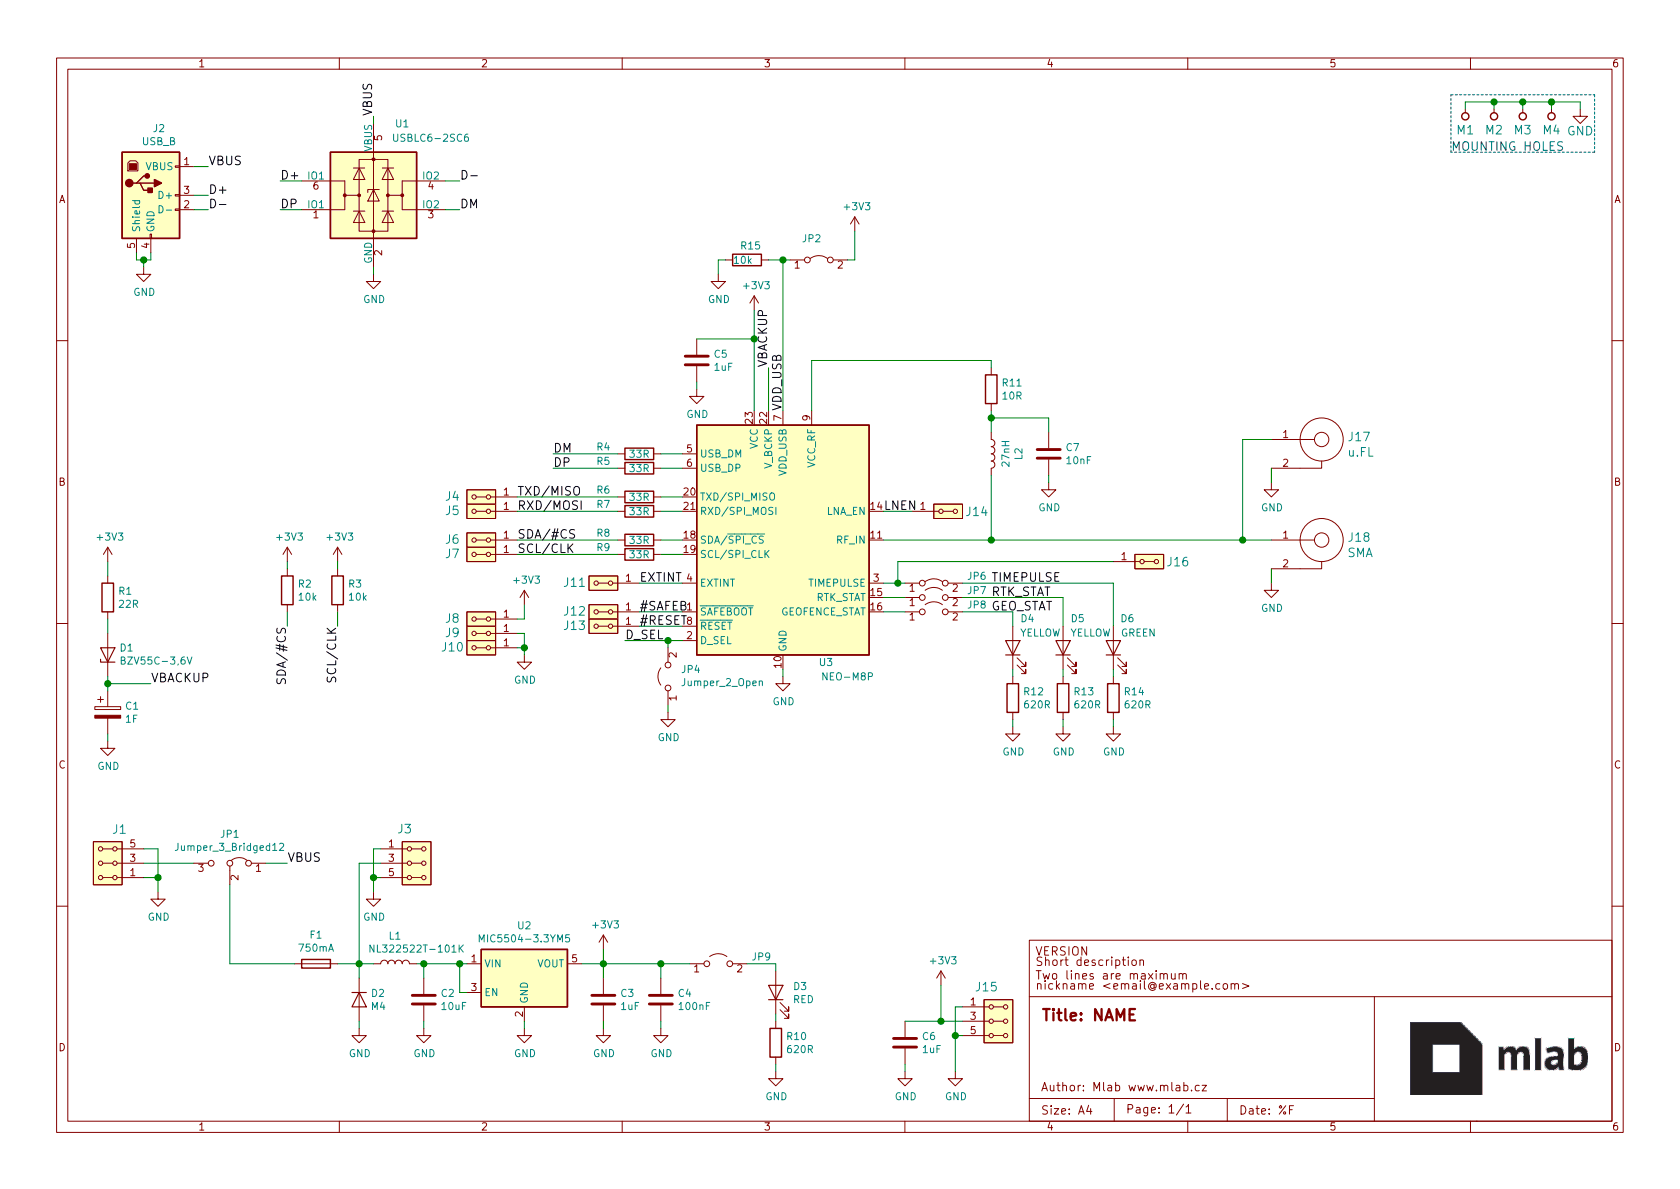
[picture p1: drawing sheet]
EESchema Schematic File Version 5
EELAYER 30 0
EELAYER END
$Descr A4 11693 8268
encoding utf-8
Sheet 1 1
Title "NAME"
Date "%F"
Rev "REV"
Comp "Mlab www.mlab.cz"
Comment1 "VERSION"
Comment2 "Short description \\nTwo lines are maximum"
Comment3 "nickname <email@example.com>"
Comment4 "BSD"
Comment5 ""
Comment6 ""
Comment7 ""
Comment8 ""
Comment9 ""
$EndDescr
$Comp
L MLAB_MECHANICAL:HOLE M1
U 1 1
P 10200 800
F 0 "M1" V 10100 800 60  0000 C CNN
F 1 "HOLE" H 10200 700 60  0001 C CNN
F 2 "Mlab_Mechanical:MountingHole_3mm" H 10200 800 60  0001 C CNN
F 3 "" H 10200 800 60  0000 C CNN
	1    10200 800 
	0    -1   -1   0   
$EndComp
$Comp
L MLAB_MECHANICAL:HOLE M2
U 1 1
P 10400 800
F 0 "M2" V 10300 800 60  0000 C CNN
F 1 "HOLE" H 10400 700 60  0001 C CNN
F 2 "Mlab_Mechanical:MountingHole_3mm" H 10400 800 60  0001 C CNN
F 3 "" H 10400 800 60  0000 C CNN
	1    10400 800 
	0    -1   -1   0   
$EndComp
$Comp
L MLAB_MECHANICAL:HOLE M3
U 1 1
P 10600 800
F 0 "M3" V 10500 800 60  0000 C CNN
F 1 "HOLE" H 10600 700 60  0001 C CNN
F 2 "Mlab_Mechanical:MountingHole_3mm" H 10600 800 60  0001 C CNN
F 3 "" H 10600 800 60  0000 C CNN
	1    10600 800 
	0    -1   -1   0   
$EndComp
$Comp
L MLAB_MECHANICAL:HOLE M4
U 1 1
P 10800 800
F 0 "M4" V 10700 800 60  0000 C CNN
F 1 "HOLE" H 10800 700 60  0001 C CNN
F 2 "Mlab_Mechanical:MountingHole_3mm" H 10800 800 60  0001 C CNN
F 3 "" H 10800 800 60  0000 C CNN
	1    10800 800 
	0    -1   -1   0   
$EndComp
$Comp
L power:GND #PWR03
U 1 1
P 11000 750
F 0 "#PWR03" H 11000 500 60  0001 C CNN
F 1 "GND" H 11000 600 60  0000 C CNN
F 2 "" H 11000 750 60  0000 C CNN
F 3 "" H 11000 750 60  0000 C CNN
	1    11000 750 
	1    0    0    -1  
$EndComp
Wire Wire Line
	11000 750  11000 700 
Wire Wire Line
	11000 700  10800 700 
Wire Wire Line
	10200 700  10200 750 
Wire Wire Line
	10400 750  10400 700 
Connection ~ 10400 700 
Wire Wire Line
	10600 750  10600 700 
Connection ~ 10600 700 
Wire Wire Line
	10800 750  10800 700 
Connection ~ 10800 700 
Wire Notes Line
	10100 650  11100 650 
Wire Notes Line
	11100 650  11100 1050
Wire Notes Line
	11100 1050 10100 1050
Wire Notes Line
	10100 1050 10100 650 
Text Notes 10100 1050 0    60   ~ 0
MOUNTING HOLES
Wire Wire Line
	10400 700  10200 700 
Wire Wire Line
	10600 700  10400 700 
Wire Wire Line
	10800 700  10600 700 
$Comp
L RF_GPS:NEO-M8P U3
U 1 1
P 5450 3750
F 0 "U3" H 5750 2900 50  0000 C CNN
F 1 "NEO-M8P" H 5900 2800 50  0000 C CNN
F 2 "RF_GPS:ublox_NEO" H 5850 2900 50  0001 C CNN
F 3 "https://www.u-blox.com/sites/default/files/NEO-M8P_DataSheet_%28UBX-15016656%29.pdf" H 5450 3750 50  0001 C CNN
	1    5450 3750
	1    0    0    -1  
$EndComp
$Comp
L Power_Protection:USBLC6-2SC6 U1
U 1 1
P 2600 1350
F 0 "U1" H 2800 1850 50  0000 C CNN
F 1 "USBLC6-2SC6" H 3000 1750 50  0000 C CNN
F 2 "Package_TO_SOT_SMD:SOT-23-6" H 1850 1750 50  0001 C CNN
F 3 "http://www2.st.com/resource/en/datasheet/CD00050750.pdf" H 2800 1700 50  0001 C CNN
F 4 "5e82e0691287502a334a778c" H 2600 1939 50  0001 C CNN "UST_ID"
	1    2600 1350
	1    0    0    -1  
$EndComp
$Comp
L Regulator_Linear:MIC5504-3.3YM5 U2
U 1 1
P 3650 6800
F 0 "U2" H 3650 7167 50  0000 C CNN
F 1 "MIC5504-3.3YM5" H 3650 7076 50  0000 C CNN
F 2 "Package_TO_SOT_SMD:SOT-23-5" H 3650 6400 50  0001 C CNN
F 3 "http://ww1.microchip.com/downloads/en/DeviceDoc/MIC550X.pdf" H 3400 7050 50  0001 C CNN
F 4 "5c7255e81287500b4e112ea2" H 3650 7075 50  0001 C CNN "UST_ID"
	1    3650 6800
	1    0    0    -1  
$EndComp
$Comp
L Connector:USB_B J2
U 1 1
P 1050 1350
F 0 "J2" H 1107 1817 50  0000 C CNN
F 1 "USB_B" H 1107 1726 50  0000 C CNN
F 2 "Connector_USB:USB_B_OST_USB-B1HSxx_Horizontal" H 1200 1300 50  0001 C CNN
F 3 " ~" H 1200 1300 50  0001 C CNN
	1    1050 1350
	1    0    0    -1  
$EndComp
$Comp
L power:GND #PWR0101
U 1 1
P 1000 1850
F 0 "#PWR0101" H 1000 1600 50  0001 C CNN
F 1 "GND" H 1005 1677 50  0000 C CNN
F 2 "" H 1000 1850 50  0001 C CNN
F 3 "" H 1000 1850 50  0001 C CNN
	1    1000 1850
	1    0    0    -1  
$EndComp
Wire Wire Line
	950  1750 950  1800
Wire Wire Line
	950  1800 1000 1800
Wire Wire Line
	1050 1800 1050 1750
Wire Wire Line
	1000 1800 1000 1850
Connection ~ 1000 1800
Wire Wire Line
	1000 1800 1050 1800
Wire Wire Line
	1350 1150 1450 1150
Text Label 1450 1150 0    60   ~ 0
VBUS
Wire Wire Line
	1350 1350 1450 1350
Wire Wire Line
	1350 1450 1450 1450
Text Label 1450 1350 0    60   ~ 0
D+
Text Label 1450 1450 0    60   ~ 0
D-
Text Label 1950 1250 0    60   ~ 0
D+
Text Label 3200 1250 0    60   ~ 0
D-
Wire Wire Line
	3100 1250 3200 1250
Wire Wire Line
	1950 1250 2100 1250
Wire Wire Line
	3100 1450 3200 1450
Text Label 1950 1450 0    60   ~ 0
DP
Text Label 3200 1450 0    60   ~ 0
DM
Wire Wire Line
	1950 1450 2100 1450
$Comp
L MLAB_HEADER:HEADER_2x03_PARALLEL J1
U 1 1
P 750 6000
F 0 "J1" H 667 5769 60  0000 C CNN
F 1 "HEADER_2x03_PARALLEL" H 878 5952 60  0001 L CNN
F 2 "Mlab_Pin_Headers:Straight_2x03" H 750 6100 60  0001 C CNN
F 3 "" H 750 6100 60  0000 C CNN
	1    750  6000
	-1   0    0    1   
$EndComp
$Comp
L Device:Fuse F1
U 1 1
P 2200 6700
F 0 "F1" V 2397 6700 50  0000 C CNN
F 1 "750mA" V 2306 6700 50  0000 C CNN
F 2 "Mlab_F:1812" V 2130 6700 50  0001 C CNN
F 3 "~" H 2200 6700 50  0001 C CNN
	1    2200 6700
	0    -1   -1   0   
$EndComp
$Comp
L Device:D D2
U 1 1
P 2500 6950
F 0 "D2" V 2454 7029 50  0000 L CNN
F 1 "M4" V 2545 7029 50  0000 L CNN
F 2 "Diode_SMD:D_SMA" H 2500 6950 50  0001 C CNN
F 3 "~" H 2500 6950 50  0001 C CNN
	1    2500 6950
	0    1    1    0   
$EndComp
Text Label 2000 6000 0    60   ~ 0
VBUS
Wire Wire Line
	1000 6000 1350 6000
$Comp
L power:GND #PWR0102
U 1 1
P 1100 6200
F 0 "#PWR0102" H 1100 5950 50  0001 C CNN
F 1 "GND" H 1105 6027 50  0000 C CNN
F 2 "" H 1100 6200 50  0001 C CNN
F 3 "" H 1100 6200 50  0001 C CNN
	1    1100 6200
	1    0    0    -1  
$EndComp
Wire Wire Line
	1000 5900 1100 5900
Wire Wire Line
	1100 5900 1100 6100
Wire Wire Line
	1000 6100 1100 6100
Connection ~ 1100 6100
Wire Wire Line
	1100 6100 1100 6200
$Comp
L Device:L L1
U 1 1
P 2750 6700
F 0 "L1" V 2940 6700 50  0000 C CNN
F 1 "NL322522T-101K" V 2850 6550 50  0000 C CNN
F 2 "Inductor_SMD:L_1210_3225Metric" H 2750 6700 50  0001 C CNN
F 3 "~" H 2750 6700 50  0001 C CNN
	1    2750 6700
	0    -1   -1   0   
$EndComp
$Comp
L MLAB_HEADER:HEADER_2x03_PARALLEL J3
U 1 1
P 2900 6000
F 0 "J3" H 2817 6241 60  0000 C CNN
F 1 "HEADER_2x03_PARALLEL" H 3028 5952 60  0001 L CNN
F 2 "Mlab_Pin_Headers:Straight_2x03" H 2900 6100 60  0001 C CNN
F 3 "" H 2900 6100 60  0000 C CNN
	1    2900 6000
	1    0    0    -1  
$EndComp
$Comp
L power:GND #PWR0103
U 1 1
P 2600 6200
F 0 "#PWR0103" H 2600 5950 50  0001 C CNN
F 1 "GND" H 2605 6027 50  0000 C CNN
F 2 "" H 2600 6200 50  0001 C CNN
F 3 "" H 2600 6200 50  0001 C CNN
	1    2600 6200
	1    0    0    -1  
$EndComp
Wire Wire Line
	2650 5900 2600 5900
Wire Wire Line
	2600 5900 2600 6100
Wire Wire Line
	2650 6100 2600 6100
Connection ~ 2600 6100
Wire Wire Line
	2600 6100 2600 6200
Wire Wire Line
	1600 6700 2050 6700
Wire Wire Line
	2600 6700 2500 6700
Wire Wire Line
	2650 6000 2500 6000
Wire Wire Line
	2500 6000 2500 6700
Connection ~ 2500 6700
Wire Wire Line
	2500 6700 2350 6700
Wire Wire Line
	2500 6700 2500 6800
$Comp
L power:GND #PWR0104
U 1 1
P 2500 7150
F 0 "#PWR0104" H 2500 6900 50  0001 C CNN
F 1 "GND" H 2505 6977 50  0000 C CNN
F 2 "" H 2500 7150 50  0001 C CNN
F 3 "" H 2500 7150 50  0001 C CNN
	1    2500 7150
	1    0    0    -1  
$EndComp
Wire Wire Line
	2500 7100 2500 7150
$Comp
L Device:C C2
U 1 1
P 2950 6950
F 0 "C2" H 3065 6996 50  0000 L CNN
F 1 "10uF" H 3065 6905 50  0000 L CNN
F 2 "Mlab_R:SMD-0805" H 2988 6800 50  0001 C CNN
F 3 "~" H 2950 6950 50  0001 C CNN
	1    2950 6950
	1    0    0    -1  
$EndComp
$Comp
L Device:C C3
U 1 1
P 4200 6950
F 0 "C3" H 4315 6996 50  0000 L CNN
F 1 "1uF" H 4315 6905 50  0000 L CNN
F 2 "Mlab_R:SMD-0805" H 4238 6800 50  0001 C CNN
F 3 "~" H 4200 6950 50  0001 C CNN
	1    4200 6950
	1    0    0    -1  
$EndComp
$Comp
L power:GND #PWR0105
U 1 1
P 2950 7150
F 0 "#PWR0105" H 2950 6900 50  0001 C CNN
F 1 "GND" H 2955 6977 50  0000 C CNN
F 2 "" H 2950 7150 50  0001 C CNN
F 3 "" H 2950 7150 50  0001 C CNN
	1    2950 7150
	1    0    0    -1  
$EndComp
$Comp
L power:GND #PWR0106
U 1 1
P 4200 7150
F 0 "#PWR0106" H 4200 6900 50  0001 C CNN
F 1 "GND" H 4205 6977 50  0000 C CNN
F 2 "" H 4200 7150 50  0001 C CNN
F 3 "" H 4200 7150 50  0001 C CNN
	1    4200 7150
	1    0    0    -1  
$EndComp
Wire Wire Line
	2950 7100 2950 7150
Wire Wire Line
	4200 7100 4200 7150
Wire Wire Line
	2900 6700 2950 6700
Wire Wire Line
	3250 6900 3200 6900
Wire Wire Line
	3200 6900 3200 6700
Connection ~ 3200 6700
Wire Wire Line
	3200 6700 3250 6700
Wire Wire Line
	2950 6800 2950 6700
Connection ~ 2950 6700
Wire Wire Line
	2950 6700 3200 6700
Wire Wire Line
	4050 6700 4200 6700
Wire Wire Line
	4200 6700 4200 6800
$Comp
L power:+3V3 #PWR0107
U 1 1
P 4200 6600
F 0 "#PWR0107" H 4200 6450 50  0001 C CNN
F 1 "+3V3" H 4215 6773 50  0000 C CNN
F 2 "" H 4200 6600 50  0001 C CNN
F 3 "" H 4200 6600 50  0001 C CNN
	1    4200 6600
	1    0    0    -1  
$EndComp
Wire Wire Line
	4200 6600 4200 6700
Connection ~ 4200 6700
$Comp
L Device:LED D3
U 1 1
P 5400 6900
F 0 "D3" V 5439 6782 50  0000 R CNN
F 1 "RED" V 5348 6782 50  0000 R CNN
F 2 "Mlab_D:LED_1206" H 5400 6900 50  0001 C CNN
F 3 "~" H 5400 6900 50  0001 C CNN
	1    5400 6900
	0    -1   -1   0   
$EndComp
$Comp
L Device:R R10
U 1 1
P 5400 7250
F 0 "R10" H 5470 7296 50  0000 L CNN
F 1 "620R" H 5470 7205 50  0000 L CNN
F 2 "Mlab_R:SMD-0805" V 5330 7250 50  0001 C CNN
F 3 "~" H 5400 7250 50  0001 C CNN
	1    5400 7250
	1    0    0    -1  
$EndComp
$Comp
L power:GND #PWR0108
U 1 1
P 5400 7450
F 0 "#PWR0108" H 5400 7200 50  0001 C CNN
F 1 "GND" H 5405 7277 50  0000 C CNN
F 2 "" H 5400 7450 50  0001 C CNN
F 3 "" H 5400 7450 50  0001 C CNN
	1    5400 7450
	1    0    0    -1  
$EndComp
Wire Wire Line
	5400 7400 5400 7450
Wire Wire Line
	5400 7050 5400 7100
Wire Wire Line
	5400 6700 5400 6750
Wire Wire Line
	5350 2850 5350 2550
Text Label 5350 2550 1    60   ~ 0
VBACKUP
$Comp
L Device:R R1
U 1 1
P 750 4150
F 0 "R1" H 820 4196 50  0000 L CNN
F 1 "22R" H 820 4105 50  0000 L CNN
F 2 "Mlab_R:SMD-0805" V 680 4150 50  0001 C CNN
F 3 "~" H 750 4150 50  0001 C CNN
	1    750  4150
	1    0    0    -1  
$EndComp
$Comp
L Device:D_Zener D1
U 1 1
P 750 4550
F 0 "D1" V 796 4471 50  0000 R CNN
F 1 "BZV55C-3,6V" V 705 4471 50  0000 R CNN
F 2 "Diode_SMD:D_MiniMELF" H 750 4550 50  0001 C CNN
F 3 "~" H 750 4550 50  0001 C CNN
	1    750  4550
	0    -1   -1   0   
$EndComp
$Comp
L Device:CP C1
U 1 1
P 750 4950
F 0 "C1" H 868 4996 50  0000 L CNN
F 1 "1F" H 868 4905 50  0000 L CNN
F 2 "Capacitor_THT:CP_Radial_D8.0mm_P3.50mm" H 788 4800 50  0001 C CNN
F 3 "~" H 750 4950 50  0001 C CNN
	1    750  4950
	1    0    0    -1  
$EndComp
Text Label 1050 4750 0    60   ~ 0
VBACKUP
$Comp
L power:+3V3 #PWR0109
U 1 1
P 6550 6850
F 0 "#PWR0109" H 6550 6700 50  0001 C CNN
F 1 "+3V3" H 6565 7023 50  0000 C CNN
F 2 "" H 6550 6850 50  0001 C CNN
F 3 "" H 6550 6850 50  0001 C CNN
	1    6550 6850
	1    0    0    -1  
$EndComp
Wire Wire Line
	750  3900 750  4000
Wire Wire Line
	750  4300 750  4400
Wire Wire Line
	750  4700 750  4750
$Comp
L power:GND #PWR0110
U 1 1
P 750 5150
F 0 "#PWR0110" H 750 4900 50  0001 C CNN
F 1 "GND" H 755 4977 50  0000 C CNN
F 2 "" H 750 5150 50  0001 C CNN
F 3 "" H 750 5150 50  0001 C CNN
	1    750  5150
	1    0    0    -1  
$EndComp
Wire Wire Line
	750  5100 750  5150
Wire Wire Line
	750  4750 1050 4750
Connection ~ 750  4750
Wire Wire Line
	750  4750 750  4800
$Comp
L power:GND #PWR0111
U 1 1
P 6650 7450
F 0 "#PWR0111" H 6650 7200 50  0001 C CNN
F 1 "GND" H 6655 7277 50  0000 C CNN
F 2 "" H 6650 7450 50  0001 C CNN
F 3 "" H 6650 7450 50  0001 C CNN
	1    6650 7450
	1    0    0    -1  
$EndComp
$Comp
L MLAB_HEADER:HEADER_2x03_PARALLEL J15
U 1 1
P 6950 7100
F 0 "J15" H 6867 7341 60  0000 C CNN
F 1 "HEADER_2x03_PARALLEL" H 7078 7052 60  0001 L CNN
F 2 "Mlab_Pin_Headers:Straight_2x03" H 6950 7200 60  0001 C CNN
F 3 "" H 6950 7200 60  0000 C CNN
	1    6950 7100
	1    0    0    -1  
$EndComp
Connection ~ 6650 7200
Wire Wire Line
	6700 7000 6650 7000
Wire Wire Line
	6650 7000 6650 7200
Wire Wire Line
	6700 7100 6550 7100
Wire Wire Line
	6700 7200 6650 7200
Wire Wire Line
	6550 6850 6550 7100
$Comp
L power:GND #PWR0112
U 1 1
P 6300 7450
F 0 "#PWR0112" H 6300 7200 50  0001 C CNN
F 1 "GND" H 6305 7277 50  0000 C CNN
F 2 "" H 6300 7450 50  0001 C CNN
F 3 "" H 6300 7450 50  0001 C CNN
	1    6300 7450
	1    0    0    -1  
$EndComp
$Comp
L Device:C C6
U 1 1
P 6300 7250
F 0 "C6" H 6415 7296 50  0000 L CNN
F 1 "1uF" H 6415 7205 50  0000 L CNN
F 2 "Mlab_R:SMD-0805" H 6338 7100 50  0001 C CNN
F 3 "~" H 6300 7250 50  0001 C CNN
	1    6300 7250
	1    0    0    -1  
$EndComp
Wire Wire Line
	6300 7400 6300 7450
Wire Wire Line
	6300 7100 6550 7100
Connection ~ 6550 7100
Wire Wire Line
	6650 7200 6650 7450
$Comp
L Device:R R4
U 1 1
P 4450 3150
F 0 "R4" V 4400 2900 50  0000 C CNN
F 1 "33R" V 4450 3150 50  0000 C CNN
F 2 "Mlab_R:SMD-0805" V 4380 3150 50  0001 C CNN
F 3 "~" H 4450 3150 50  0001 C CNN
	1    4450 3150
	0    1    1    0   
$EndComp
Wire Wire Line
	4600 3150 4750 3150
$Comp
L Device:R R5
U 1 1
P 4450 3250
F 0 "R5" V 4400 3000 50  0000 C CNN
F 1 "33R" V 4450 3250 50  0000 C CNN
F 2 "Mlab_R:SMD-0805" V 4380 3250 50  0001 C CNN
F 3 "~" H 4450 3250 50  0001 C CNN
	1    4450 3250
	0    1    1    0   
$EndComp
$Comp
L Device:R R7
U 1 1
P 4450 3550
F 0 "R7" V 4400 3300 50  0000 C CNN
F 1 "33R" V 4450 3550 50  0000 C CNN
F 2 "Mlab_R:SMD-0805" V 4380 3550 50  0001 C CNN
F 3 "~" H 4450 3550 50  0001 C CNN
	1    4450 3550
	0    1    1    0   
$EndComp
$Comp
L Device:R R9
U 1 1
P 4450 3850
F 0 "R9" V 4400 3600 50  0000 C CNN
F 1 "33R" V 4450 3850 50  0000 C CNN
F 2 "Mlab_R:SMD-0805" V 4380 3850 50  0001 C CNN
F 3 "~" H 4450 3850 50  0001 C CNN
	1    4450 3850
	0    1    1    0   
$EndComp
Wire Wire Line
	4600 3250 4750 3250
Wire Wire Line
	4600 3450 4750 3450
Wire Wire Line
	4600 3550 4750 3550
Wire Wire Line
	4600 3750 4750 3750
Wire Wire Line
	4600 3850 4750 3850
$Comp
L Device:R R8
U 1 1
P 4450 3750
F 0 "R8" V 4400 3500 50  0000 C CNN
F 1 "33R" V 4450 3750 50  0000 C CNN
F 2 "Mlab_R:SMD-0805" V 4380 3750 50  0001 C CNN
F 3 "~" H 4450 3750 50  0001 C CNN
	1    4450 3750
	0    1    1    0   
$EndComp
$Comp
L Device:R R6
U 1 1
P 4450 3450
F 0 "R6" V 4400 3200 50  0000 C CNN
F 1 "33R" V 4450 3450 50  0000 C CNN
F 2 "Mlab_R:SMD-0805" V 4380 3450 50  0001 C CNN
F 3 "~" H 4450 3450 50  0001 C CNN
	1    4450 3450
	0    1    1    0   
$EndComp
$Comp
L MLAB_HEADER:HEADER_2x01_PARALLEL J12
U 1 1
P 4200 4250
F 0 "J12" H 4400 4250 60  0000 C CNN
F 1 "HEADER_2x01_PARALLEL" H 4117 4118 60  0001 C CNN
F 2 "Mlab_Pin_Headers:Straight_2x01" H 4200 4250 60  0001 C CNN
F 3 "" H 4200 4250 60  0000 C CNN
	1    4200 4250
	-1   0    0    1   
$EndComp
Wire Wire Line
	4450 4250 4750 4250
$Comp
L MLAB_HEADER:HEADER_2x01_PARALLEL J13
U 1 1
P 4200 4350
F 0 "J13" H 4400 4350 60  0000 C CNN
F 1 "HEADER_2x01_PARALLEL" H 4117 4218 60  0001 C CNN
F 2 "Mlab_Pin_Headers:Straight_2x01" H 4200 4350 60  0001 C CNN
F 3 "" H 4200 4350 60  0000 C CNN
	1    4200 4350
	-1   0    0    1   
$EndComp
Wire Wire Line
	4750 4350 4450 4350
Wire Wire Line
	4750 4450 4650 4450
Wire Wire Line
	4650 4450 4650 4500
$Comp
L power:GND #PWR0114
U 1 1
P 3650 7150
F 0 "#PWR0114" H 3650 6900 50  0001 C CNN
F 1 "GND" H 3655 6977 50  0000 C CNN
F 2 "" H 3650 7150 50  0001 C CNN
F 3 "" H 3650 7150 50  0001 C CNN
	1    3650 7150
	1    0    0    -1  
$EndComp
Wire Wire Line
	3650 7100 3650 7150
$Comp
L power:GND #PWR0115
U 1 1
P 5450 4700
F 0 "#PWR0115" H 5450 4450 50  0001 C CNN
F 1 "GND" H 5455 4527 50  0000 C CNN
F 2 "" H 5450 4700 50  0001 C CNN
F 3 "" H 5450 4700 50  0001 C CNN
	1    5450 4700
	1    0    0    -1  
$EndComp
Wire Wire Line
	5450 4650 5450 4700
$Comp
L Jumper:Jumper_3_Bridged12 JP1
U 1 1
P 1600 6000
F 0 "JP1" H 1600 6204 50  0000 C CNN
F 1 "Jumper_3_Bridged12" H 1600 6113 50  0000 C CNN
F 2 "Mlab_Pin_Headers:Straight_1x03" H 1600 6000 50  0001 C CNN
F 3 "~" H 1600 6000 50  0001 C CNN
	1    1600 6000
	-1   0    0    -1  
$EndComp
Wire Wire Line
	1850 6000 2000 6000
Wire Wire Line
	1600 6150 1600 6700
$Comp
L Jumper:Jumper_2_Open JP4
U 1 1
P 4650 4700
F 0 "JP4" V 4696 4612 50  0000 R CNN
F 1 "Jumper_2_Open" V 4605 4612 50  0000 R CNN
F 2 "Jumper:SolderJumper-2_P1.3mm_Open_RoundedPad1.0x1.5mm" H 4650 4700 50  0001 C CNN
F 3 "~" H 4650 4700 50  0001 C CNN
	1    4650 4700
	0    -1   -1   0   
$EndComp
Wire Wire Line
	4650 4900 4650 4950
$Comp
L Jumper:Jumper_2_Open JP7
U 1 1
P 6500 4150
F 0 "JP7" H 6800 4200 50  0000 C CNN
F 1 "Jumper_2_Open" H 6500 4294 50  0001 C CNN
F 2 "Mlab_Pin_Headers:Straight_1x02" H 6500 4150 50  0001 C CNN
F 3 "~" H 6500 4150 50  0001 C CNN
	1    6500 4150
	1    0    0    -1  
$EndComp
$Comp
L Jumper:Jumper_2_Bridged JP6
U 1 1
P 6500 4050
F 0 "JP6" H 6800 4100 50  0000 C CNN
F 1 "Jumper_2_Bridged" H 6500 4154 50  0001 C CNN
F 2 "Mlab_Pin_Headers:Straight_1x02" H 6500 4050 50  0001 C CNN
F 3 "~" H 6500 4050 50  0001 C CNN
	1    6500 4050
	1    0    0    -1  
$EndComp
$Comp
L Device:LED D4
U 1 1
P 7050 4500
F 0 "D4" V 7250 4450 50  0000 R CNN
F 1 "YELLOW" V 7150 4450 50  0000 R CNN
F 2 "Mlab_D:LED_1206" H 7050 4500 50  0001 C CNN
F 3 "~" H 7050 4500 50  0001 C CNN
	1    7050 4500
	0    -1   -1   0   
$EndComp
$Comp
L Device:R R12
U 1 1
P 7050 4850
F 0 "R12" H 7120 4896 50  0000 L CNN
F 1 "620R" H 7120 4805 50  0000 L CNN
F 2 "Mlab_R:SMD-0805" V 6980 4850 50  0001 C CNN
F 3 "~" H 7050 4850 50  0001 C CNN
	1    7050 4850
	1    0    0    -1  
$EndComp
$Comp
L Device:R R13
U 1 1
P 7400 4850
F 0 "R13" H 7470 4896 50  0000 L CNN
F 1 "620R" H 7470 4805 50  0000 L CNN
F 2 "Mlab_R:SMD-0805" V 7330 4850 50  0001 C CNN
F 3 "~" H 7400 4850 50  0001 C CNN
	1    7400 4850
	1    0    0    -1  
$EndComp
$Comp
L Device:R R14
U 1 1
P 7750 4850
F 0 "R14" H 7820 4896 50  0000 L CNN
F 1 "620R" H 7820 4805 50  0000 L CNN
F 2 "Mlab_R:SMD-0805" V 7680 4850 50  0001 C CNN
F 3 "~" H 7750 4850 50  0001 C CNN
	1    7750 4850
	1    0    0    -1  
$EndComp
$Comp
L Device:LED D5
U 1 1
P 7400 4500
F 0 "D5" V 7600 4450 50  0000 R CNN
F 1 "YELLOW" V 7500 4450 50  0000 R CNN
F 2 "Mlab_D:LED_1206" H 7400 4500 50  0001 C CNN
F 3 "~" H 7400 4500 50  0001 C CNN
	1    7400 4500
	0    -1   -1   0   
$EndComp
$Comp
L Device:LED D6
U 1 1
P 7750 4500
F 0 "D6" V 7950 4350 50  0000 L CNN
F 1 "GREEN" V 7850 4200 50  0000 L CNN
F 2 "Mlab_D:LED_1206" H 7750 4500 50  0001 C CNN
F 3 "~" H 7750 4500 50  0001 C CNN
	1    7750 4500
	0    -1   -1   0   
$EndComp
Wire Wire Line
	7750 4050 7750 4350
Wire Wire Line
	6700 4150 7400 4150
Wire Wire Line
	7400 4150 7400 4350
Wire Wire Line
	6700 4250 7050 4250
Wire Wire Line
	7050 4250 7050 4350
Wire Wire Line
	6150 4050 6250 4050
Wire Wire Line
	6150 4150 6300 4150
Wire Wire Line
	6150 4250 6300 4250
Wire Wire Line
	7750 4650 7750 4700
Wire Wire Line
	7400 4650 7400 4700
Wire Wire Line
	7050 4650 7050 4700
$Comp
L power:GND #PWR0116
U 1 1
P 7050 5050
F 0 "#PWR0116" H 7050 4800 50  0001 C CNN
F 1 "GND" H 7055 4877 50  0000 C CNN
F 2 "" H 7050 5050 50  0001 C CNN
F 3 "" H 7050 5050 50  0001 C CNN
	1    7050 5050
	1    0    0    -1  
$EndComp
$Comp
L power:GND #PWR0117
U 1 1
P 7400 5050
F 0 "#PWR0117" H 7400 4800 50  0001 C CNN
F 1 "GND" H 7405 4877 50  0000 C CNN
F 2 "" H 7400 5050 50  0001 C CNN
F 3 "" H 7400 5050 50  0001 C CNN
	1    7400 5050
	1    0    0    -1  
$EndComp
$Comp
L power:GND #PWR0118
U 1 1
P 7750 5050
F 0 "#PWR0118" H 7750 4800 50  0001 C CNN
F 1 "GND" H 7755 4877 50  0000 C CNN
F 2 "" H 7750 5050 50  0001 C CNN
F 3 "" H 7750 5050 50  0001 C CNN
	1    7750 5050
	1    0    0    -1  
$EndComp
Wire Wire Line
	7050 5000 7050 5050
Wire Wire Line
	7400 5000 7400 5050
Wire Wire Line
	7750 5000 7750 5050
Text Label 6900 4050 0    60   ~ 0
TIMEPULSE
Text Label 6900 4150 0    60   ~ 0
RTK_STAT
Text Label 6900 4250 0    60   ~ 0
GEO_STAT
$Comp
L MLAB_HEADER:HEADER_2x01_PARALLEL J7
U 1 1
P 3350 3850
F 0 "J7" H 3550 3850 60  0000 C CNN
F 1 "HEADER_2x01_PARALLEL" H 3267 3718 60  0001 C CNN
F 2 "Mlab_Pin_Headers:Straight_2x01" H 3350 3850 60  0001 C CNN
F 3 "" H 3350 3850 60  0000 C CNN
	1    3350 3850
	-1   0    0    1   
$EndComp
$Comp
L MLAB_HEADER:HEADER_2x01_PARALLEL J6
U 1 1
P 3350 3750
F 0 "J6" H 3550 3750 60  0000 C CNN
F 1 "HEADER_2x01_PARALLEL" H 3267 3618 60  0001 C CNN
F 2 "Mlab_Pin_Headers:Straight_2x01" H 3350 3750 60  0001 C CNN
F 3 "" H 3350 3750 60  0000 C CNN
	1    3350 3750
	-1   0    0    1   
$EndComp
$Comp
L MLAB_HEADER:HEADER_2x01_PARALLEL J5
U 1 1
P 3350 3550
F 0 "J5" H 3550 3550 60  0000 C CNN
F 1 "HEADER_2x01_PARALLEL" H 3267 3418 60  0001 C CNN
F 2 "Mlab_Pin_Headers:Straight_2x01" H 3350 3550 60  0001 C CNN
F 3 "" H 3350 3550 60  0000 C CNN
	1    3350 3550
	-1   0    0    1   
$EndComp
$Comp
L MLAB_HEADER:HEADER_2x01_PARALLEL J4
U 1 1
P 3350 3450
F 0 "J4" H 3550 3450 60  0000 C CNN
F 1 "HEADER_2x01_PARALLEL" H 3267 3318 60  0001 C CNN
F 2 "Mlab_Pin_Headers:Straight_2x01" H 3350 3450 60  0001 C CNN
F 3 "" H 3350 3450 60  0000 C CNN
	1    3350 3450
	-1   0    0    1   
$EndComp
Wire Wire Line
	4300 3150 3850 3150
Wire Wire Line
	4300 3250 3850 3250
Text Label 3850 3250 0    60   ~ 0
DP
Text Label 3850 3150 0    60   ~ 0
DM
Text Label 3600 3450 0    60   ~ 0
TXD{slash}MISO
Text Label 3600 3550 0    60   ~ 0
RXD{slash}MOSI
Text Label 3600 3850 0    60   ~ 0
SCL{slash}CLK
Wire Wire Line
	3600 3450 4300 3450
Wire Wire Line
	3600 3550 4300 3550
Wire Wire Line
	3600 3750 4300 3750
Wire Wire Line
	3600 3850 4300 3850
$Comp
L power:+3V3 #PWR0119
U 1 1
P 5250 2150
F 0 "#PWR0119" H 5250 2000 50  0001 C CNN
F 1 "+3V3" H 5265 2323 50  0000 C CNN
F 2 "" H 5250 2150 50  0001 C CNN
F 3 "" H 5250 2150 50  0001 C CNN
	1    5250 2150
	1    0    0    -1  
$EndComp
$Comp
L Device:C C5
U 1 1
P 4850 2500
F 0 "C5" H 4965 2546 50  0000 L CNN
F 1 "1uF" H 4965 2455 50  0000 L CNN
F 2 "Mlab_R:SMD-0805" H 4888 2350 50  0001 C CNN
F 3 "~" H 4850 2500 50  0001 C CNN
	1    4850 2500
	1    0    0    -1  
$EndComp
$Comp
L Device:C C4
U 1 1
P 4600 6950
F 0 "C4" H 4715 6996 50  0000 L CNN
F 1 "100nF" H 4715 6905 50  0000 L CNN
F 2 "Mlab_R:SMD-0805" H 4638 6800 50  0001 C CNN
F 3 "~" H 4600 6950 50  0001 C CNN
	1    4600 6950
	1    0    0    -1  
$EndComp
Wire Wire Line
	4600 6800 4600 6700
Wire Wire Line
	4200 6700 4600 6700
$Comp
L power:GND #PWR0120
U 1 1
P 4600 7150
F 0 "#PWR0120" H 4600 6900 50  0001 C CNN
F 1 "GND" H 4605 6977 50  0000 C CNN
F 2 "" H 4600 7150 50  0001 C CNN
F 3 "" H 4600 7150 50  0001 C CNN
	1    4600 7150
	1    0    0    -1  
$EndComp
Wire Wire Line
	4600 7100 4600 7150
$Comp
L power:GND #PWR0121
U 1 1
P 4850 2700
F 0 "#PWR0121" H 4850 2450 50  0001 C CNN
F 1 "GND" H 4855 2527 50  0000 C CNN
F 2 "" H 4850 2700 50  0001 C CNN
F 3 "" H 4850 2700 50  0001 C CNN
	1    4850 2700
	1    0    0    -1  
$EndComp
Wire Wire Line
	4850 2650 4850 2700
Wire Wire Line
	5250 2850 5250 2350
Wire Wire Line
	4850 2350 5250 2350
Connection ~ 5250 2350
Wire Wire Line
	5250 2350 5250 2150
$Comp
L power:+3V3 #PWR0122
U 1 1
P 750 3900
F 0 "#PWR0122" H 750 3750 50  0001 C CNN
F 1 "+3V3" H 765 4073 50  0000 C CNN
F 2 "" H 750 3900 50  0001 C CNN
F 3 "" H 750 3900 50  0001 C CNN
	1    750  3900
	1    0    0    -1  
$EndComp
$Comp
L power:GND #PWR0123
U 1 1
P 2600 1900
F 0 "#PWR0123" H 2600 1650 50  0001 C CNN
F 1 "GND" H 2605 1727 50  0000 C CNN
F 2 "" H 2600 1900 50  0001 C CNN
F 3 "" H 2600 1900 50  0001 C CNN
	1    2600 1900
	1    0    0    -1  
$EndComp
Text Label 2600 800  1    60   ~ 0
VBUS
Wire Wire Line
	2600 800  2600 850 
Wire Wire Line
	2600 1850 2600 1900
$Comp
L power:+3V3 #PWR0124
U 1 1
P 5950 1600
F 0 "#PWR0124" H 5950 1450 50  0001 C CNN
F 1 "+3V3" H 5965 1773 50  0000 C CNN
F 2 "" H 5950 1600 50  0001 C CNN
F 3 "" H 5950 1600 50  0001 C CNN
	1    5950 1600
	1    0    0    -1  
$EndComp
$Comp
L Device:R R11
U 1 1
P 6900 2700
F 0 "R11" H 6970 2746 50  0000 L CNN
F 1 "10R" H 6970 2655 50  0000 L CNN
F 2 "Mlab_R:SMD-0805" V 6830 2700 50  0001 C CNN
F 3 "~" H 6900 2700 50  0001 C CNN
	1    6900 2700
	1    0    0    -1  
$EndComp
$Comp
L Device:L L2
U 1 1
P 6900 3150
F 0 "L2" V 7090 3150 50  0000 C CNN
F 1 "27nH" V 7000 3150 50  0000 C CNN
F 2 "Mlab_R:SMD-0805" H 6900 3150 50  0001 C CNN
F 3 "~" H 6900 3150 50  0001 C CNN
	1    6900 3150
	1    0    0    -1  
$EndComp
$Comp
L Device:C C7
U 1 1
P 7300 3150
F 0 "C7" H 7415 3196 50  0000 L CNN
F 1 "10nF" H 7415 3105 50  0000 L CNN
F 2 "Mlab_R:SMD-0805" H 7338 3000 50  0001 C CNN
F 3 "~" H 7300 3150 50  0001 C CNN
	1    7300 3150
	1    0    0    -1  
$EndComp
Wire Wire Line
	5650 2850 5650 2500
Wire Wire Line
	6900 2500 6900 2550
Wire Wire Line
	6900 2850 6900 2900
Wire Wire Line
	7300 3000 7300 2900
Wire Wire Line
	7300 2900 6900 2900
Connection ~ 6900 2900
Wire Wire Line
	6900 2900 6900 3000
$Comp
L power:GND #PWR0125
U 1 1
P 7300 3350
F 0 "#PWR0125" H 7300 3100 50  0001 C CNN
F 1 "GND" H 7305 3177 50  0000 C CNN
F 2 "" H 7300 3350 50  0001 C CNN
F 3 "" H 7300 3350 50  0001 C CNN
	1    7300 3350
	1    0    0    -1  
$EndComp
Wire Wire Line
	7300 3300 7300 3350
$Comp
L MLAB_CONNECTORS:SMA J18
U 1 1
P 9200 3750
F 0 "J18" H 9378 3771 60  0000 L CNN
F 1 "SMA" H 9378 3664 60  0000 L CNN
F 2 "Connector_Coaxial:SMB_Jack_Vertical" H 9200 3750 60  0001 C CNN
F 3 "" H 9200 3750 60  0000 C CNN
	1    9200 3750
	1    0    0    -1  
$EndComp
$Comp
L power:GND #PWR0126
U 1 1
P 8850 4050
F 0 "#PWR0126" H 8850 3800 50  0001 C CNN
F 1 "GND" H 8855 3877 50  0000 C CNN
F 2 "" H 8850 4050 50  0001 C CNN
F 3 "" H 8850 4050 50  0001 C CNN
	1    8850 4050
	1    0    0    -1  
$EndComp
Wire Wire Line
	8850 3950 8850 4050
$Comp
L MLAB_HEADER:HEADER_2x01_PARALLEL J11
U 1 1
P 4200 4050
F 0 "J11" H 4400 4050 60  0000 C CNN
F 1 "HEADER_2x01_PARALLEL" H 4117 3918 60  0001 C CNN
F 2 "Mlab_Pin_Headers:Straight_2x01" H 4200 4050 60  0001 C CNN
F 3 "" H 4200 4050 60  0000 C CNN
	1    4200 4050
	-1   0    0    1   
$EndComp
Wire Wire Line
	4450 4050 4750 4050
$Comp
L MLAB_HEADER:HEADER_2x01_PARALLEL J14
U 1 1
P 6600 3550
F 0 "J14" H 6800 3550 60  0000 C CNN
F 1 "HEADER_2x01_PARALLEL" H 6517 3418 60  0001 C CNN
F 2 "Mlab_Pin_Headers:Straight_2x01" H 6600 3550 60  0001 C CNN
F 3 "" H 6600 3550 60  0000 C CNN
	1    6600 3550
	1    0    0    -1  
$EndComp
Wire Wire Line
	5650 2500 6900 2500
Wire Wire Line
	6900 3750 6900 3300
Wire Wire Line
	6150 3750 6900 3750
Wire Wire Line
	6150 3550 6350 3550
Text Label 6150 3550 0    60   ~ 0
LNEN
Wire Wire Line
	6900 3750 8650 3750
Connection ~ 6900 3750
$Comp
L MLAB_HEADER:HEADER_2x01_PARALLEL J16
U 1 1
P 8000 3900
F 0 "J16" H 8200 3900 60  0000 C CNN
F 1 "HEADER_2x01_PARALLEL" H 7917 3768 60  0001 C CNN
F 2 "Mlab_Pin_Headers:Straight_2x01" H 8000 3900 60  0001 C CNN
F 3 "" H 8000 3900 60  0000 C CNN
	1    8000 3900
	1    0    0    -1  
$EndComp
$Comp
L power:+3V3 #PWR0127
U 1 1
P 2000 3900
F 0 "#PWR0127" H 2000 3750 50  0001 C CNN
F 1 "+3V3" H 2015 4073 50  0000 C CNN
F 2 "" H 2000 3900 50  0001 C CNN
F 3 "" H 2000 3900 50  0001 C CNN
	1    2000 3900
	1    0    0    -1  
$EndComp
$Comp
L Device:R R2
U 1 1
P 2000 4100
F 0 "R2" H 2070 4146 50  0000 L CNN
F 1 "10k" H 2070 4055 50  0000 L CNN
F 2 "Mlab_R:SMD-0805" V 1930 4100 50  0001 C CNN
F 3 "~" H 2000 4100 50  0001 C CNN
	1    2000 4100
	1    0    0    -1  
$EndComp
Wire Wire Line
	2000 3900 2000 3950
Wire Wire Line
	2000 4250 2000 4350
$Comp
L Device:R R3
U 1 1
P 2350 4100
F 0 "R3" H 2420 4146 50  0000 L CNN
F 1 "10k" H 2420 4055 50  0000 L CNN
F 2 "Mlab_R:SMD-0805" V 2280 4100 50  0001 C CNN
F 3 "~" H 2350 4100 50  0001 C CNN
	1    2350 4100
	1    0    0    -1  
$EndComp
$Comp
L power:+3V3 #PWR0128
U 1 1
P 2350 3900
F 0 "#PWR0128" H 2350 3750 50  0001 C CNN
F 1 "+3V3" H 2365 4073 50  0000 C CNN
F 2 "" H 2350 3900 50  0001 C CNN
F 3 "" H 2350 3900 50  0001 C CNN
	1    2350 3900
	1    0    0    -1  
$EndComp
Wire Wire Line
	2350 3900 2350 3950
Wire Wire Line
	2350 4250 2350 4350
Text Label 3600 3750 0    60   ~ 0
SDA{slash}#CS
Text Label 2000 4350 3    60   ~ 0
SDA{slash}#CS
Text Label 2350 4350 3    60   ~ 0
SCL{slash}CLK
$Comp
L MLAB_HEADER:HEADER_2x01_PARALLEL J9
U 1 1
P 3350 4400
F 0 "J9" H 3550 4400 60  0000 C CNN
F 1 "HEADER_2x01_PARALLEL" H 3267 4268 60  0001 C CNN
F 2 "Mlab_Pin_Headers:Straight_2x01" H 3350 4400 60  0001 C CNN
F 3 "" H 3350 4400 60  0000 C CNN
	1    3350 4400
	-1   0    0    1   
$EndComp
$Comp
L MLAB_HEADER:HEADER_2x01_PARALLEL J10
U 1 1
P 3350 4500
F 0 "J10" H 3550 4500 60  0000 C CNN
F 1 "HEADER_2x01_PARALLEL" H 3267 4368 60  0001 C CNN
F 2 "Mlab_Pin_Headers:Straight_2x01" H 3350 4500 60  0001 C CNN
F 3 "" H 3350 4500 60  0000 C CNN
	1    3350 4500
	-1   0    0    1   
$EndComp
$Comp
L MLAB_HEADER:HEADER_2x01_PARALLEL J8
U 1 1
P 3350 4300
F 0 "J8" H 3550 4300 60  0000 C CNN
F 1 "HEADER_2x01_PARALLEL" H 3267 4168 60  0001 C CNN
F 2 "Mlab_Pin_Headers:Straight_2x01" H 3350 4300 60  0001 C CNN
F 3 "" H 3350 4300 60  0000 C CNN
	1    3350 4300
	-1   0    0    1   
$EndComp
$Comp
L power:+3V3 #PWR0129
U 1 1
P 3650 4200
F 0 "#PWR0129" H 3650 4050 50  0001 C CNN
F 1 "+3V3" H 3665 4373 50  0000 C CNN
F 2 "" H 3650 4200 50  0001 C CNN
F 3 "" H 3650 4200 50  0001 C CNN
	1    3650 4200
	1    0    0    -1  
$EndComp
Wire Wire Line
	3600 4300 3650 4300
Wire Wire Line
	3650 4300 3650 4200
$Comp
L power:GND #PWR0130
U 1 1
P 3650 4550
F 0 "#PWR0130" H 3650 4300 50  0001 C CNN
F 1 "GND" H 3655 4377 50  0000 C CNN
F 2 "" H 3650 4550 50  0001 C CNN
F 3 "" H 3650 4550 50  0001 C CNN
	1    3650 4550
	1    0    0    -1  
$EndComp
Wire Wire Line
	3600 4400 3650 4400
Wire Wire Line
	3650 4400 3650 4500
Wire Wire Line
	3600 4500 3650 4500
Connection ~ 3650 4500
Wire Wire Line
	3650 4500 3650 4550
$Comp
L MLAB_CONNECTORS:SMA J17
U 1 1
P 9200 3050
F 0 "J17" H 9378 3071 60  0000 L CNN
F 1 "u.FL" H 9378 2964 60  0000 L CNN
F 2 "Connector_Coaxial:U.FL_Molex_MCRF_73412-0110_Vertical" H 9200 3050 60  0001 C CNN
F 3 "" H 9200 3050 60  0000 C CNN
	1    9200 3050
	1    0    0    -1  
$EndComp
$Comp
L power:GND #PWR0131
U 1 1
P 8850 3350
F 0 "#PWR0131" H 8850 3100 50  0001 C CNN
F 1 "GND" H 8855 3177 50  0000 C CNN
F 2 "" H 8850 3350 50  0001 C CNN
F 3 "" H 8850 3350 50  0001 C CNN
	1    8850 3350
	1    0    0    -1  
$EndComp
Wire Wire Line
	8850 3250 8850 3350
Wire Wire Line
	8850 3050 8650 3050
Wire Wire Line
	8650 3050 8650 3750
Connection ~ 8650 3750
Wire Wire Line
	8650 3750 8850 3750
$Comp
L power:GND #PWR0113
U 1 1
P 4650 4950
F 0 "#PWR0113" H 4650 4700 50  0001 C CNN
F 1 "GND" H 4655 4777 50  0000 C CNN
F 2 "" H 4650 4950 50  0001 C CNN
F 3 "" H 4650 4950 50  0001 C CNN
	1    4650 4950
	1    0    0    -1  
$EndComp
$Comp
L power:GND #PWR0132
U 1 1
P 5000 1900
F 0 "#PWR0132" H 5000 1650 50  0001 C CNN
F 1 "GND" H 5005 1727 50  0000 C CNN
F 2 "" H 5000 1900 50  0001 C CNN
F 3 "" H 5000 1900 50  0001 C CNN
	1    5000 1900
	1    0    0    -1  
$EndComp
Wire Wire Line
	6250 4050 6250 3900
Wire Wire Line
	6250 3900 7750 3900
Connection ~ 6250 4050
Wire Wire Line
	6250 4050 6300 4050
Wire Wire Line
	6700 4050 7750 4050
$Comp
L Jumper:Jumper_2_Open JP8
U 1 1
P 6500 4250
F 0 "JP8" H 6800 4300 50  0000 C CNN
F 1 "Jumper_2_Open" H 6500 4394 50  0001 C CNN
F 2 "Mlab_Pin_Headers:Straight_1x02" H 6500 4250 50  0001 C CNN
F 3 "~" H 6500 4250 50  0001 C CNN
	1    6500 4250
	1    0    0    -1  
$EndComp
$Comp
L Jumper:Jumper_2_Open JP9
U 1 1
P 5000 6700
F 0 "JP9" H 5300 6750 50  0000 C CNN
F 1 "Jumper_2_Open" H 5000 6844 50  0001 C CNN
F 2 "Mlab_Pin_Headers:Straight_1x02" H 5000 6700 50  0001 C CNN
F 3 "~" H 5000 6700 50  0001 C CNN
	1    5000 6700
	1    0    0    -1  
$EndComp
Wire Wire Line
	4600 6700 4800 6700
Connection ~ 4600 6700
Wire Wire Line
	5200 6700 5400 6700
$Comp
L Jumper:Jumper_2_Bridged JP2
U 1 1
P 5700 1800
F 0 "JP2" H 5650 1950 50  0000 C CNN
F 1 "Jumper_2_Bridged" H 5700 1904 50  0001 C CNN
F 2 "Mlab_Pin_Headers:Straight_1x02" H 5700 1800 50  0001 C CNN
F 3 "~" H 5700 1800 50  0001 C CNN
	1    5700 1800
	1    0    0    -1  
$EndComp
$Comp
L Device:R R15
U 1 1
P 5200 1800
F 0 "R15" V 5100 1750 50  0000 L CNN
F 1 "10k" V 5200 1700 50  0000 L CNN
F 2 "Mlab_R:SMD-0805" V 5130 1800 50  0001 C CNN
F 3 "~" H 5200 1800 50  0001 C CNN
	1    5200 1800
	0    1    1    0   
$EndComp
Wire Wire Line
	5950 1600 5950 1800
Wire Wire Line
	5950 1800 5900 1800
Wire Wire Line
	5450 1800 5500 1800
Wire Wire Line
	5450 1800 5450 2850
Wire Wire Line
	5350 1800 5450 1800
Connection ~ 5450 1800
Wire Wire Line
	5050 1800 5000 1800
Wire Wire Line
	5000 1800 5000 1900
Text Label 4450 4050 0    60   ~ 0
EXTINT
Text Label 4450 4350 0    60   ~ 0
#RESET
Text Label 4450 4250 0    60   ~ 0
#SAFEB
Text Label 4350 4450 0    60   ~ 0
D_SEL
Connection ~ 4650 4450
Wire Wire Line
	4350 4450 4650 4450
Text Label 5450 2450 3    60   ~ 0
VDD_USB
$EndSCHEMATC
